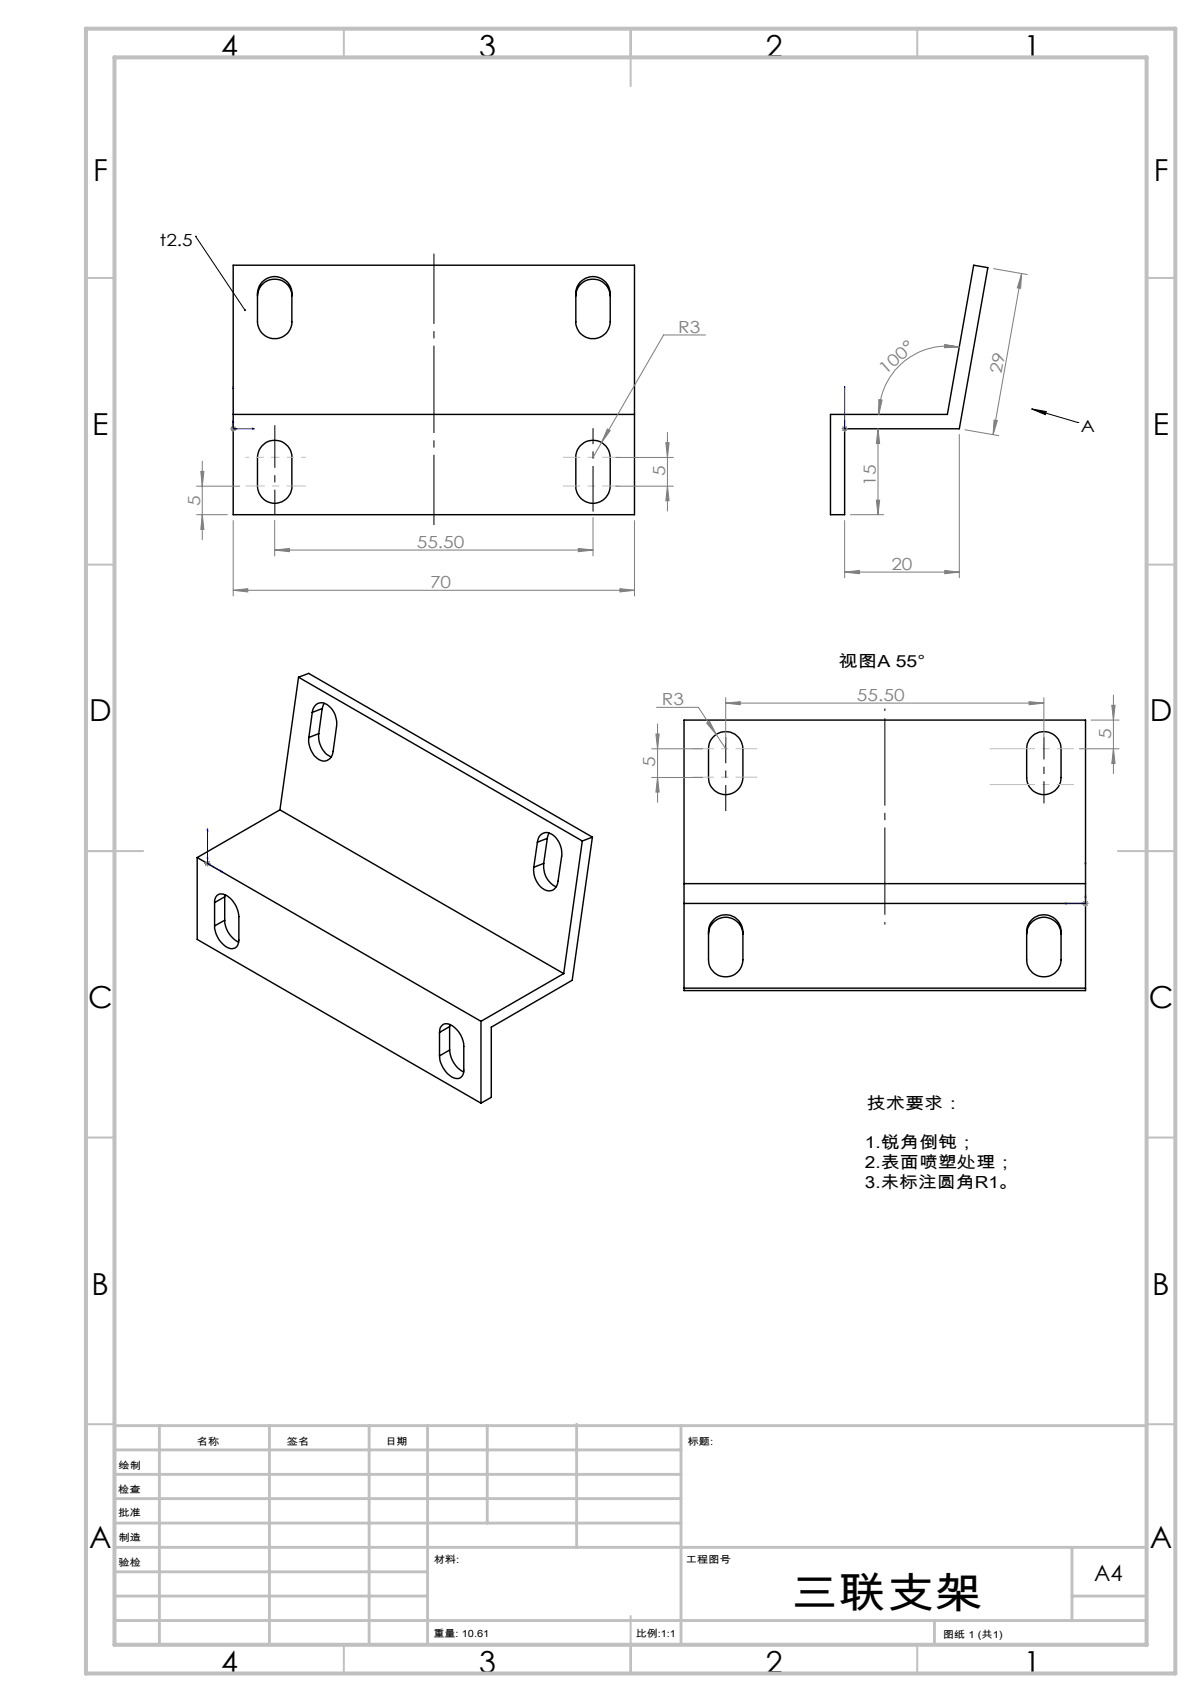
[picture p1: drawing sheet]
<svg xmlns="http://www.w3.org/2000/svg" width="210mm" height="297mm" viewBox="0 0 210 297" stroke-linecap="round" stroke-linejoin="round" font-family="sans-serif">
<g fill="none" stroke="#000" stroke-width=".25">
<path d="M40.7 46.3h70v43.5h-70zM44.9 51.6a3 3 0 0 1 3-2.9 3 3 0 0 1 3 2.9M45.6 49.3a3 3 0 0 1 3.3-.8 3 3 0 0 1 2 2.7v5a3 3 0 0 1-3 2.9 3 3 0 0 1-3-2.9v-5.4l.3-.8zM100.4 51.6a3 3 0 0 1 3-2.9 3 3 0 0 1 3 2.9M101.1 49.3a3 3 0 0 1 3.3-.8 3 3 0 0 1 2 2.7v5a3 3 0 0 1-3 2.9 3 3 0 0 1-3-2.9v-5.4l.3-.8zM169.8 46.3l2.5 .4-5 28.1h-20v15h-2.4v-17.5h20.3zM40.7 72.3h70M45.6 77.9a2.99 2.99 0 0 1 3.4-.9 2.99 2.99 0 0 1 1.9 2.8v5a3 3 0 0 1-3 3 3 3 0 0 1-3-3v-5.4l.3-.8zM101.1 77.9a3 3 0 0 1 3.4-.9 3 3 0 0 1 1.9 2.8v5a3 3 0 0 1-3 3 3 3 0 0 1-3-3v-5.4l.3-.8zM52.1 118.2l49.5 28.6M52.1 118.2l-3.3 23.1M52.1 118.2l1.7-.7 49.5 28.6"/>
<path d="M54.5 124.3a1.67 1.67 0 0 1 1.1-1.6 1.67 1.67 0 0 1 1.9 .7 4 4 0 0 1 1.2 3.3l-.6 4.4a1.68 1.68 0 0 1-1.2 1.6 1.68 1.68 0 0 1-1.9-.6 4.3 4.3 0 0 1-1.1-3.4M54.5 124.3l-.6 4.4M55.6 128a4 4 0 0 0 2.2 4.1M55.6 128l-1.7 .7M56.2 123.6l-1.7 .7M56.2 123.6l-.6 4.4M56.6 122.7l-.4 .9M119.3 125.7h70v47.2h-70zM124.3 128.7a2.99 2.99 0 0 1 3.3-.9 2.99 2.99 0 0 1 2 2.9v5a3 3 0 0 1-3 3 3 3 0 0 1-3-3v-5.5a2.61 2.61 0 0 1 .7-1.5zM179.8 128.7a2.99 2.99 0 0 1 3.3-.9 2.99 2.99 0 0 1 2 2.9v5a3 3 0 0 1-3 3 3 3 0 0 1-3-3v-5.5l.4-1.2zM34.4 149.6l49.5 28.6M34.4 149.6v14.3l49.5 28.6"/>
<path d="M37.4 157.5a1.29 1.29 0 0 1 .6-1.4 1.29 1.29 0 0 1 1.5 .2 4.8 4.8 0 0 1 2.2 3.6v4.1a1.37 1.37 0 0 1-.9 1.5 1.37 1.37 0 0 1-1.6-.4 4.7 4.7 0 0 1-1.8-3.5M37.4 157.5v4.1M39.2 156.1v.4M39.2 156.5l-1.8 1M39.2 156.5v4.1M48.8 141.3l49.5 28.6M48.8 141.3l-14.4 8.3M93.7 147a1.67 1.67 0 0 1 1.2-1.7 1.67 1.67 0 0 1 1.9 .7 4.3 4.3 0 0 1 1.2 3.4l-.7 4.4a1.61 1.61 0 0 1-.9 1.6 1.61 1.61 0 0 1-1.9-.4 4.2 4.2 0 0 1-1.4-3.7M93.7 147l-.6 4.3M94.8 150.7a3.9 3.9 0 0 0 2.2 4M94.8 150.7l-1.7 .6M95.5 146.3l-1.8 .7"/>
<path d="M95.5 146.3l-.7 4.4M95.8 145.4l-.3 .9M101.6 146.8l-3.3 23.1M103.3 146.1l-3.5 25-14.1 8.1v12.3l-1.8 1M103.3 146.1l-1.7 .7M119.3 154.2h70M119.3 157.7h70M39.2 160.6a4.4 4.4 0 0 0 2.4 3.8M39.2 160.6l-1.8 1M78.4 179.1l-1.7 1.1M78.4 179.1v4.1M78.5 178.8l-.1 .3"/>
<path d="M83.9 178.2v14.3M98.3 169.9l-14.4 8.3M119.3 172.4h70M123.6 163a3 3 0 0 1 3-2.9 3 3 0 0 1 3 2.9M124.3 160.7a2.99 2.99 0 0 1 3.3-.9 2.99 2.99 0 0 1 2 2.8v4.9a3 3 0 0 1-3 3 3 3 0 0 1-3-3v-4.9a2.66 2.66 0 0 1 .7-1.9zM179.1 163a3 3 0 0 1 3-2.9 3 3 0 0 1 3 2.9M179.8 160.7a2.99 2.99 0 0 1 3.3-.9 2.99 2.99 0 0 1 2 2.8v4.9a3 3 0 0 1-3 3 3 3 0 0 1-3-3v-4.9a2.66 2.66 0 0 1 .7-1.9zM76.7 180.2a1.3 1.3 0 0 1 .6-1.4 1.3 1.3 0 0 1 1.5 .1 4.6 4.6 0 0 1 2.1 3.7v4.1a1.29 1.29 0 0 1-.6 1.4 1.29 1.29 0 0 1-1.5-.2 4.8 4.8 0 0 1-2.1-3.6M76.7 180.2v4.1M78.4 183.2a4.6 4.6 0 0 0 2.5 3.8M78.4 183.2l-1.7 1.1"/>
</g>
<g fill="none" stroke="#808080" stroke-width=".18">
<path d="M123 58.5h-7.3l-10.8 18.7M173.3 46.9l5.9 1M178.2 47.8l-.2 2.5-.6-.1zM178.2 47.8l-5 28M40.2 74.8h1M40.3 74.5l.7 .7M40.7 74.3v1M41 74.5l-.7 .7M104.9 77.2l-1.5 2.6M105.9 74.9l.5 .2-1.5 2.1zM107.4 79.8h10M116.1 77.3h.6l-.3 2.5z"/>
<path d="M116.4 75.5v13.7M146.8 74.8h1M147 74.5l.7 .7M147.3 74.3v1M147.7 74.5l-.7 .7M153.1 74.8v15M153.1 74.8l.3 2.6h-.5zM153.3 69.7l.5 .1-.5 2.5zM164.8 60.1l2.5 .5-2.6 .1zM167.3 60.6a11.9 11.9 0 0 0-14 11.7M167.3 75.8v25M168.3 75l5.9 1"/>
<path d="M173.4 73.3l.6 .1-.8 2.4zM34.3 84.8h7.5M34.3 89.8h5.4M35 82.3h.6l-.3 2.5zM35.3 89.8l.3 2.6h-.6zM35.3 80.5v13.7M40.7 90.8v13.2M47.9 96l2.6-.3v.6zM47.9 90.8v6.2M47.9 96h55.5M100.9 95.7l2.5 .3-2.5 .3zM103.4 90.3v6.7"/>
<path d="M107.4 84.8h10M110.7 90.8v13.2M116.4 84.8l.3 2.6h-.6zM147.3 99.8l2.6-.2v.5zM147.3 90.8v10M147.3 99.8h20M148.3 89.8h5.8M152.9 87.3h.5l-.3 2.5zM164.8 99.6l2.5 .2-2.5 .3zM40.7 103l2.5-.3v.6zM40.7 103h70M108.1 102.7l2.6 .3-2.6 .3z"/>
<path d="M113.7 130.7h8.9M113.7 135.7h8.9M114.4 128.1h.6l-.3 2.6zM114.5 123.4h7.3l4.8 7.3M114.7 126.3v13.7M114.7 135.7l.3 2.5h-.6zM123.3 126.2l.5-.3 1.1 2.3zM126.6 122.7l2.5-.3v.6zM126.6 121.7v8M126.6 122.7h55.5M179.5 122.4l2.6 .3-2.6 .3zM182.1 121.7v8"/>
<path d="M188.3 130.7h6.9M190.3 125.7h4.9M193.9 123.1h.6l-.3 2.6zM194.2 130.7l.3 2.5h-.6zM194.2 121.3v13.7M35.7 150.7h1M35.8 150.3l.7 .7M36.2 150.2v1M36.5 150.3l-.7 .7M189 157.3l.7 .7M189.3 157.2v.9M189.7 157.3l-.7 .7"/>
<path d="M189.8 157.7h-1"/>
</g>
<g fill="none" stroke="#00f" stroke-width=".18">
<path d="M40.7 73.3v.4h-.1zM40.7 67.4v.4h-.1zM40.7 67.4v7.4h3.7M41 74.7l.4 .1-.4 .1zM44 74.7l.4 .1-.4 .1zM147.3 74.7v.2zM147.3 67.4v.4v-.4M147.3 73.3v.4v-.4M147.3 74.8h.1M147.3 67.4v7.4M36.2 144.6v.4l-.1-.1zM36.2 149.5v.3l-.1-.1z"/>
<path d="M36.2 150.7l2.6 1.5M36.2 144.6v6.1M36.2 150.7l.5 .3M36.4 150.7l.3 .3-.3-.1zM38.5 151.9l.3 .3-.3-.1zM185.6 157.7l.4-.1v.2zM188.6 157.7l.3-.1v.2zM189.3 156.2l.1 .4h-.2zM189.3 150.4l.1 .3h-.2zM189.3 150.4v7.3h-3.7"/>
</g>
<path d="M34.1 41.2h.1M34.1 41.2l8.6 12.9M180 71.4l8 2.3M180 71.4l2.5 .4-.2 .6zM188 73.7h.1" fill="none" stroke="#000" stroke-width=".18"/>
<path d="M47.9 79.8h-5.1" fill="none" stroke="#c0c0c0" stroke-width=".18" stroke-dasharray="15.2 1.3 1.3 1.3" stroke-dashoffset="14.6" stroke-linecap="butt"/>
<path d="M47.9 79.8h5.5" fill="none" stroke="#c0c0c0" stroke-width=".18" stroke-dasharray="15.2 1.3 1.3 1.3" stroke-dashoffset="14.4" stroke-linecap="butt"/>
<path d="M53.4 84.8h-10.6" fill="none" stroke="#c0c0c0" stroke-width=".18" stroke-dasharray="15.2 1.3 1.3 1.3" stroke-dashoffset="11.9" stroke-linecap="butt"/>
<path d="M98.2 79.8h9.9M98.2 84.8h9.9" fill="none" stroke="#c0c0c0" stroke-width=".18" stroke-dasharray="15.2 1.3 1.3 1.3" stroke-dashoffset="12.2" stroke-linecap="butt"/>
<path d="M120.7 130.6h11.4M120.7 135.6h11.4" fill="none" stroke="#c0c0c0" stroke-width=".18" stroke-dasharray="15.2 1.3 1.3 1.3" stroke-dashoffset="11.5" stroke-linecap="butt"/>
<path d="M172.6 130.6h14.7M172.6 136.9h14.7" fill="none" stroke="#c0c0c0" stroke-width=".18" stroke-dasharray="15.2 1.3 1.3 1.3" stroke-dashoffset="7.3" stroke-linecap="butt"/>
<path d="M126.6 128.6v12.9" fill="none" stroke="#000" stroke-width=".18" stroke-dasharray="15.2 1.3 1.3 1.3" stroke-dashoffset="10.7" stroke-linecap="butt"/>
<path d="M182.1 128.6v11.6" fill="none" stroke="#000" stroke-width=".18" stroke-dasharray="15.2 1.3 1.3 1.3" stroke-dashoffset="11.4" stroke-linecap="butt"/>
<path d="M154.3 161.3v-37.7" fill="none" stroke="#000" stroke-width=".18" stroke-dasharray="15.2 1.3 1.3 1.3" stroke-dashoffset="-1.7" stroke-linecap="butt"/>
<path d="M47.9 74.2v15.6" fill="none" stroke="#000" stroke-width=".18" stroke-dasharray="15.2 1.3 1.3 1.3" stroke-dashoffset="7.8" stroke-linecap="butt"/>
<path d="M103.4 89.3v-14.6" fill="none" stroke="#000" stroke-width=".18" stroke-dasharray="15.2 1.3 1.3 1.3" stroke-dashoffset="7.3" stroke-linecap="butt"/>
<path d="M75.7 44.3v47.3" fill="none" stroke="#000" stroke-width=".18" stroke-dasharray="15.2 1.3 1.3 1.3" stroke-dashoffset="3" stroke-linecap="butt"/>
<g fill="none" stroke="#c0c0c0" stroke-width=".35">
<path d="M60 5v5M110 5v10M160 5v5M15 48.5h5M200 48.5h5M15 98.5h5M200 98.5h5M15 148.5h10M195 148.5h10M15 198.5h5M200 198.5h5M15 248.5h5"/>
<path d="M200 248.5h5M60 287v5M110 282v10M160 287v5"/>
</g>
<g fill="none" stroke="#c0c0c0" stroke-width=".5">
<path d="M20 231.8v55.2M20 248.8h180M20 257.3h98.8M20 253h98.8M27.8 248.8v38.2M47 248.8v38.2M64.4 248.8v38.2M74.6 248.8v38.2M85 248.8v17M100.6 248.5v21.5M118.8 248.8v38.2M20 265.8h98.8"/>
<path d="M20 261.5h98.8M20 278.5h54.6M20 274.3h54.6M20 270h180M187 278.5h13M187 270v12.8M20 282.8h180M163 282.8v4.2"/>
</g>
<path d="M15 5h190v287h-190zM20 10h180v277h-180z" fill="none" stroke="#c0c0c0" stroke-width=".7"/>
<g fill="#808080">
<path d="M194.2 130.7l.3 2.5h-.6zM193.9 123.1h.6l-.3 2.6z"/>
<path d="M35 82.3h.6l-.3 2.5zM35.3 89.8l.3 2.6h-.6z"/>
</g>
<g fill="#00f">
<path d="M44 74.7l.4 .1-.4 .1zM40.7 67.4v.4h-.1z"/>
<path d="M147.3 74.7v.2zM147.3 67.4v.4z"/>
<path d="M188.6 157.7l.3 .1v-.2zM189.3 156.2l-.1 .4h.2z"/>
<path d="M147.3 74.7v.2zM147.3 73.3v.4zM38.5 151.9l.3 .3-.3-.1zM36.2 144.6v.4l-.1-.1zM36.4 150.7l.3 .3-.3-.1zM36.2 149.5v.3l-.1-.1zM185.6 157.7l.4 .1v-.2zM189.3 150.4l-.1 .3h.2z"/>
<path d="M41 74.7l.4 .1-.4 .1zM40.7 73.3v.4h-.1z"/>
</g>
<path d="M42.6 54a.18 .18 0 0 0 0 .2 .18 .18 0 0 0 .2 .1l-.1-.2 .1 .2a.18 .18 0 0 0 .1-.3 .18 .18 0 0 0-.3 0zM180 71.4l2.5 .4-.2 .6z" fill="#000"/>
<g fill="#808080">
<path d="M105.9 74.9l-1 2.3 1.5-2.1zM47.9 96l2.6-.3v.6zM100.9 95.7l2.5 .3-2.5 .3zM40.7 103l2.5-.3v.6zM108.1 102.7l2.6 .3-2.6 .3zM147.3 99.8l2.6-.2v.5zM164.8 99.6l2.5 .2-2.5 .3zM123.3 126.2l1.6 2-1.1-2.3zM126.6 122.7l2.5-.3v.6zM179.5 122.4l2.6 .3-2.6 .3z"/>
<path d="M164.8 60.1l2.5 .5-2.6 .1zM153.3 69.7l.5 .1-.5 2.5z"/>
<path d="M173.4 73.3l.6 .1-.8 2.4zM178.2 47.8l-.2 2.5-.6-.1z"/>
<path d="M116.4 84.8l.3 2.6h-.6zM116.1 77.3h.6l-.3 2.5z"/>
<path d="M152.9 87.3h.5l-.3 2.5zM153.1 74.8l.3 2.6h-.5z"/>
<path d="M114.4 128.1h.6l-.3 2.6zM114.7 135.7l.3 2.5h-.6z"/>
</g>
<text font-size="7.4" x="137.9" y="280.5">三联支架</text>
<g font-size="5.3">
<text x="38.5" y="9.9">4</text>
<text x="83.5" y="9.9">3</text>
<text x="133.6" y="9.9">2</text>
<text x="178.6" y="9.9">1</text>
<text x="16.2" y="31.6">F</text>
<text x="201.2" y="31.6">F</text>
<text x="16.1" y="75.9">E</text>
<text x="201.1" y="75.9">E</text>
<text x="15.5" y="125.9">D</text>
<text x="200.5" y="125.9">D</text>
<text x="15.4" y="175.9">C</text>
<text x="200.4" y="175.9">C</text>
<text x="16" y="225.9">B</text>
<text x="201" y="225.9">B</text>
<text x="15.5" y="270.1">A</text>
<text x="200.5" y="270.1">A</text>
<text x="38.5" y="291.9">4</text>
<text x="83.5" y="291.9">3</text>
<text x="133.6" y="291.9">2</text>
<text x="178.6" y="291.9">1</text>
</g>
<text font-size="3.9" x="190.9" y="275.8">A4</text>
<g font-size="2.9">
<text x="27.9" y="42.9">t2.5</text>
<text x="188.5" y="75.4">A</text>
<text x="146.3" y="116.4">视图A 55°</text>
<text x="151.2" y="193.5">技术要求：</text>
<text x="150.9" y="200.4">1.锐角倒钝；</text>
<text x="150.9" y="203.9">2.表面喷塑处理；</text>
<text x="150.9" y="207.4">3.未标注圆角R1。</text>
</g>
<g font-size="2.9" fill="#808080">
<text x="118.3" y="58">R3</text>
<text x="154.5" y="65.4" transform="rotate(-42 154.5 65.4)">100°</text>
<text x="174.7" y="65.3" transform="rotate(-80 174.7 65.3)">29</text>
<text x="116" y="83.1" transform="rotate(-90 116 83.1)">5</text>
<text x="34.9" y="88.3" transform="rotate(-90 34.9 88.3)">5</text>
<text x="152.7" y="84.8" transform="rotate(-90 152.7 84.8)">15</text>
<text x="72.7" y="95.6">55.50</text>
<text x="155.5" y="99.4">20</text>
<text x="75" y="102.6">70</text>
<text x="115.4" y="123">R3</text>
<text x="149.5" y="122.3">55.50</text>
<text x="193.8" y="128.9" transform="rotate(-90 193.8 128.9)">5</text>
<text x="114.3" y="133.8" transform="rotate(-90 114.3 133.8)">5</text>
</g>
<g font-size="1.7">
<text x="20.7" y="256.3">绘制</text>
<text x="34.3" y="252.2">名称</text>
<text x="50" y="252.1">签名</text>
<text x="67.2" y="252.1">日期</text>
<text x="120" y="252.1">标题:</text>
<text x="20.6" y="260.5">检查</text>
<text x="20.6" y="264.5">批准</text>
<text x="20.7" y="269">制造</text>
<text x="20.7" y="273.3">验检</text>
<text x="75.6" y="272.7">材料:</text>
<text x="119.6" y="272.7">工程图号</text>
<text x="75.6" y="285.7">重量: 10.61</text>
<text x="110.9" y="285.7">比例:1:1</text>
<text x="164.5" y="285.8">图纸 1 (共1)</text>
</g>
</svg>
